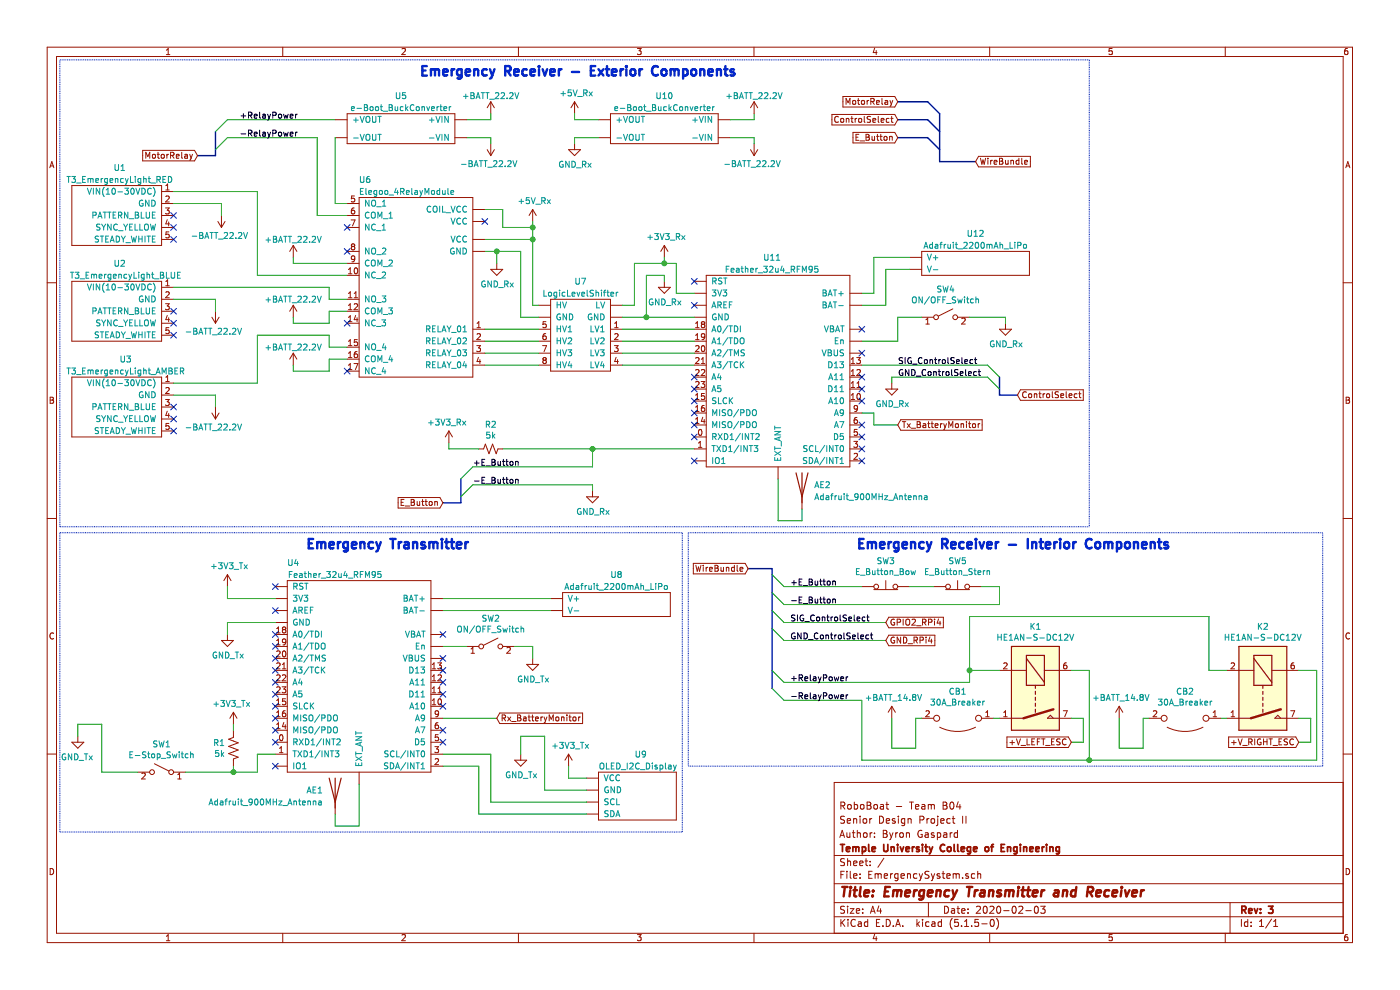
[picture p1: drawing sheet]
EESchema Schematic File Version 4
EELAYER 30 0
EELAYER END
$Descr A4 11693 8268
encoding utf-8
Sheet 1 1
Title "Emergency Transmitter and Receiver"
Date "2020-02-03"
Rev "3"
Comp "Temple University College of Engineering"
Comment1 "Author: Byron Gaspard"
Comment2 "Senior Design Project II"
Comment3 "RoboBoat - Team B04"
Comment4 ""
$EndDescr
$Comp
L AdafruitBoards:Feather_32u4_RFM95 U11
U 1 1
P 6450 3100
F 0 "U11" H 6450 4050 50  0000 C CNN
F 1 "Feather_32u4_RFM95" H 6450 3950 50  0000 C CNN
F 2 "" H 6050 4100 50  0001 C CNN
F 3 "" H 6050 4100 50  0001 C CNN
	1    6450 3100
	1    0    0    -1  
$EndComp
$Comp
L RoboBoat_Parts:Elegoo_4RelayModule U6
U 1 1
P 3450 2400
F 0 "U6" H 3050 3300 50  0000 C CNN
F 1 "Elegoo_4RelayModule" H 3400 3200 50  0000 C CNN
F 2 "" H 3600 3100 50  0001 C CNN
F 3 "" H 3600 3100 50  0001 C CNN
	1    3450 2400
	1    0    0    -1  
$EndComp
NoConn ~ 4050 1850
NoConn ~ 5800 2550
NoConn ~ 5800 2350
$Comp
L RoboBoat_Parts:T3_EmergencyLight_AMBER U3
U 1 1
P 1050 3400
F 0 "U3" H 1050 3800 50  0000 C CNN
F 1 "T3_EmergencyLight_AMBER" H 1050 3700 50  0000 C CNN
F 2 "" H 1650 3650 50  0001 C CNN
F 3 "" H 1650 3650 50  0001 C CNN
	1    1050 3400
	1    0    0    -1  
$EndComp
NoConn ~ 1450 1800
NoConn ~ 1450 1900
NoConn ~ 1450 2000
NoConn ~ 1450 2800
NoConn ~ 1450 3400
NoConn ~ 1450 3500
NoConn ~ 1450 3600
NoConn ~ 2900 2700
NoConn ~ 2900 2100
NoConn ~ 2900 3100
NoConn ~ 2900 1900
$Comp
L AdafruitBoards:Feather_32u4_RFM95 U4
U 1 1
P 2950 5650
F 0 "U4" H 2450 6600 50  0000 C CNN
F 1 "Feather_32u4_RFM95" H 2800 6500 50  0000 C CNN
F 2 "" H 2550 6650 50  0001 C CNN
F 3 "" H 2550 6650 50  0001 C CNN
	1    2950 5650
	1    0    0    -1  
$EndComp
$Comp
L RoboBoat_Parts:OLED_I2C_Display U9
U 1 1
P 5350 6550
F 0 "U9" H 5300 6800 50  0000 L CNN
F 1 "OLED_I2C_Display" H 5000 6700 50  0000 L CNN
F 2 "" H 5350 6550 50  0001 C CNN
F 3 "" H 5350 6550 50  0001 C CNN
	1    5350 6550
	1    0    0    -1  
$EndComp
$Comp
L Device:Antenna AE2
U 1 1
P 6700 4050
F 0 "AE2" H 6800 4050 50  0000 L CNN
F 1 "Adafruit_900MHz_Antenna" H 6800 3950 50  0000 L CNN
F 2 "" H 6700 4050 50  0001 C CNN
F 3 "https://www.adafruit.com/product/3340" H 6700 4050 50  0001 C CNN
	1    6700 4050
	1    0    0    -1  
$EndComp
Wire Wire Line
	6700 4250 6700 4350
Wire Wire Line
	6500 4350 6700 4350
$Comp
L RoboBoat_Parts:Adafruit_2200mAh_LiPo U8
U 1 1
P 5150 5050
F 0 "U8" H 5150 5300 50  0000 C CNN
F 1 "Adafruit_2200mAh_LiPo" H 5150 5200 50  0000 C CNN
F 2 "" H 4850 5100 50  0001 C CNN
F 3 "" H 4850 5100 50  0001 C CNN
	1    5150 5050
	1    0    0    -1  
$EndComp
$Comp
L RoboBoat_PowerSymbols:GND_Rx #PWR020
U 1 1
P 4800 1200
F 0 "#PWR020" H 4800 950 50  0001 C CNN
F 1 "GND_Rx" H 4805 1027 50  0000 C CNN
F 2 "" H 4800 1200 50  0001 C CNN
F 3 "" H 4800 1200 50  0001 C CNN
	1    4800 1200
	1    0    0    -1  
$EndComp
$Comp
L RoboBoat_Parts:e-Boot_BuckConverter U10
U 1 1
P 5550 1050
F 0 "U10" H 5550 1300 50  0000 C CNN
F 1 "e-Boot_BuckConverter" H 5550 1200 50  0000 C CNN
F 2 "" H 5450 1300 50  0001 C CNN
F 3 "" H 5450 1300 50  0001 C CNN
	1    5550 1050
	1    0    0    -1  
$EndComp
$Comp
L RoboBoat_PowerSymbols:+BATT_22.2V #PWR024
U 1 1
P 6300 950
F 0 "#PWR024" H 6300 800 50  0001 C CNN
F 1 "+BATT_22.2V" H 6300 1100 50  0000 C CNN
F 2 "" H 6300 950 50  0001 C CNN
F 3 "" H 6300 950 50  0001 C CNN
	1    6300 950 
	1    0    0    -1  
$EndComp
$Comp
L RoboBoat_PowerSymbols:-BATT_22.2V #PWR025
U 1 1
P 6300 1200
F 0 "#PWR025" H 6300 1050 50  0001 C CNN
F 1 "-BATT_22.2V" H 6315 1373 50  0000 C CNN
F 2 "" H 6300 1200 50  0001 C CNN
F 3 "" H 6300 1200 50  0001 C CNN
	1    6300 1200
	-1   0    0    1   
$EndComp
$Comp
L RoboBoat_PowerSymbols:+5V_Rx #PWR019
U 1 1
P 4800 950
F 0 "#PWR019" H 4800 800 50  0001 C CNN
F 1 "+5V_Rx" H 4815 1123 50  0000 C CNN
F 2 "" H 4800 950 50  0001 C CNN
F 3 "" H 4800 950 50  0001 C CNN
	1    4800 950 
	1    0    0    -1  
$EndComp
$Comp
L RoboBoat_PowerSymbols:+5V_Rx #PWR016
U 1 1
P 4450 1850
F 0 "#PWR016" H 4450 1700 50  0001 C CNN
F 1 "+5V_Rx" H 4465 2023 50  0000 C CNN
F 2 "" H 4450 1850 50  0001 C CNN
F 3 "" H 4450 1850 50  0001 C CNN
	1    4450 1850
	1    0    0    -1  
$EndComp
$Comp
L EmergencySystem-rescue:+3V3_Rx-RoboBoat_PowerSymbols #PWR022
U 1 1
P 5550 2150
F 0 "#PWR022" H 5550 2000 50  0001 C CNN
F 1 "+3V3_Rx" H 5565 2323 50  0000 C CNN
F 2 "" H 5550 2150 50  0001 C CNN
F 3 "" H 5550 2150 50  0001 C CNN
	1    5550 2150
	1    0    0    -1  
$EndComp
$Comp
L RoboBoat_PowerSymbols:GND_Rx #PWR023
U 1 1
P 5550 2350
F 0 "#PWR023" H 5550 2100 50  0001 C CNN
F 1 "GND_Rx" H 5555 2177 50  0000 C CNN
F 2 "" H 5550 2350 50  0001 C CNN
F 3 "" H 5550 2350 50  0001 C CNN
	1    5550 2350
	1    0    0    -1  
$EndComp
Wire Wire Line
	2300 5200 1900 5200
Wire Wire Line
	1900 5200 1900 5300
Wire Wire Line
	2300 5000 1900 5000
Wire Wire Line
	1900 4900 1900 5000
$Comp
L RoboBoat_PowerSymbols:+3V3_Tx #PWR05
U 1 1
P 1900 4900
F 0 "#PWR05" H 1900 4750 50  0001 C CNN
F 1 "+3V3_Tx" H 1915 5073 50  0000 C CNN
F 2 "" H 1900 4900 50  0001 C CNN
F 3 "" H 1900 4900 50  0001 C CNN
	1    1900 4900
	1    0    0    -1  
$EndComp
$Comp
L RoboBoat_PowerSymbols:GND_Tx #PWR06
U 1 1
P 1900 5300
F 0 "#PWR06" H 1900 5050 50  0001 C CNN
F 1 "GND_Tx" H 1905 5127 50  0000 C CNN
F 2 "" H 1900 5300 50  0001 C CNN
F 3 "" H 1900 5300 50  0001 C CNN
	1    1900 5300
	1    0    0    -1  
$EndComp
$Comp
L RoboBoat_PowerSymbols:GND_Tx #PWR015
U 1 1
P 4350 6300
F 0 "#PWR015" H 4350 6050 50  0001 C CNN
F 1 "GND_Tx" H 4355 6127 50  0000 C CNN
F 2 "" H 4350 6300 50  0001 C CNN
F 3 "" H 4350 6300 50  0001 C CNN
	1    4350 6300
	1    0    0    -1  
$EndComp
$Comp
L RoboBoat_PowerSymbols:+3V3_Tx #PWR018
U 1 1
P 4750 6400
F 0 "#PWR018" H 4750 6250 50  0001 C CNN
F 1 "+3V3_Tx" H 4765 6573 50  0000 C CNN
F 2 "" H 4750 6400 50  0001 C CNN
F 3 "" H 4750 6400 50  0001 C CNN
	1    4750 6400
	1    0    0    -1  
$EndComp
$Comp
L Switch:SW_SPST SW2
U 1 1
P 4100 5400
F 0 "SW2" H 4100 5635 50  0000 C CNN
F 1 "ON/OFF_Switch" H 4100 5544 50  0000 C CNN
F 2 "" H 4100 5400 50  0001 C CNN
F 3 "~" H 4100 5400 50  0001 C CNN
	1    4100 5400
	1    0    0    -1  
$EndComp
Wire Wire Line
	4600 5100 3700 5100
Text GLabel 4150 6000 2    50   Input ~ 0
Rx_BatteryMonitor
Wire Wire Line
	4000 6400 3700 6400
Wire Wire Line
	4100 6300 3700 6300
Wire Wire Line
	4150 6000 3700 6000
Wire Wire Line
	2900 1700 2800 1700
Wire Wire Line
	4900 6500 4750 6500
Wire Wire Line
	4750 6500 4750 6400
Wire Wire Line
	4000 6800 4900 6800
Wire Wire Line
	4000 6400 4000 6800
Wire Wire Line
	4100 6700 4900 6700
Wire Wire Line
	4100 6300 4100 6700
Wire Wire Line
	4350 6300 4350 6150
Wire Wire Line
	4350 6150 4550 6150
Wire Wire Line
	4550 6150 4550 6600
Wire Wire Line
	4550 6600 4900 6600
Text Notes 2550 4600 0    79   ~ 16
Emergency Transmitter
Text Notes 3500 650  0    79   ~ 16
Emergency Receiver - Exterior Components
NoConn ~ 2300 4900
NoConn ~ 2300 5100
NoConn ~ 2300 5300
NoConn ~ 2300 5400
NoConn ~ 2300 5500
NoConn ~ 2300 5600
NoConn ~ 2300 5700
NoConn ~ 2300 5800
NoConn ~ 2300 5900
NoConn ~ 2300 6000
NoConn ~ 2300 6100
NoConn ~ 2300 6200
NoConn ~ 2300 6400
NoConn ~ 3700 6200
NoConn ~ 3700 6100
NoConn ~ 3700 5900
NoConn ~ 3700 5300
NoConn ~ 3700 5500
NoConn ~ 5800 3150
NoConn ~ 5800 3250
NoConn ~ 5800 3350
NoConn ~ 5800 3450
NoConn ~ 5800 3550
NoConn ~ 5800 3650
NoConn ~ 5800 3850
NoConn ~ 7200 3850
NoConn ~ 7200 3750
NoConn ~ 7200 3650
NoConn ~ 7200 3550
NoConn ~ 7200 3350
NoConn ~ 7200 3250
NoConn ~ 7200 2750
Wire Wire Line
	6500 4000 6500 4350
$Comp
L Switch:SW_Push_Open SW5
U 1 1
P 8000 4900
F 0 "SW5" H 8000 5115 50  0000 C CNN
F 1 "E_Button_Stern" H 8000 5024 50  0000 C CNN
F 2 "" H 8000 5100 50  0001 C CNN
F 3 "~" H 8000 5100 50  0001 C CNN
	1    8000 4900
	-1   0    0    -1  
$EndComp
$Comp
L Switch:SW_Push_Open SW3
U 1 1
P 7400 4900
F 0 "SW3" H 7400 5115 50  0000 C CNN
F 1 "E_Button_Bow" H 7400 5024 50  0000 C CNN
F 2 "" H 7400 5100 50  0001 C CNN
F 3 "~" H 7400 5100 50  0001 C CNN
	1    7400 4900
	1    0    0    -1  
$EndComp
$Comp
L RoboBoat_PowerSymbols:GND_Rx #PWR021
U 1 1
P 4950 4100
F 0 "#PWR021" H 4950 3850 50  0001 C CNN
F 1 "GND_Rx" H 4955 3927 50  0000 C CNN
F 2 "" H 4950 4100 50  0001 C CNN
F 3 "" H 4950 4100 50  0001 C CNN
	1    4950 4100
	1    0    0    -1  
$EndComp
NoConn ~ 7200 3150
$Comp
L Switch:SW_SPST SW1
U 1 1
P 1350 6450
F 0 "SW1" H 1350 6685 50  0000 C CNN
F 1 "E-Stop_Switch" H 1350 6594 50  0000 C CNN
F 2 "" H 1350 6450 50  0001 C CNN
F 3 "~" H 1350 6450 50  0001 C CNN
	1    1350 6450
	-1   0    0    -1  
$EndComp
$Comp
L Device:R_US R1
U 1 1
P 1950 6250
F 0 "R1" H 2018 6296 50  0000 L CNN
F 1 "5k" H 2018 6205 50  0000 L CNN
F 2 "" V 1990 6240 50  0001 C CNN
F 3 "~" H 1950 6250 50  0001 C CNN
	1    1950 6250
	-1   0    0    -1  
$EndComp
Wire Wire Line
	2300 6300 2150 6300
Wire Wire Line
	2150 6450 1950 6450
Wire Wire Line
	2150 6300 2150 6450
Wire Wire Line
	1950 6100 1950 6050
Wire Wire Line
	1950 6400 1950 6450
Connection ~ 1950 6450
$Comp
L RoboBoat_PowerSymbols:+3V3_Tx #PWR07
U 1 1
P 1950 6050
F 0 "#PWR07" H 1950 5900 50  0001 C CNN
F 1 "+3V3_Tx" H 1965 6223 50  0000 C CNN
F 2 "" H 1950 6050 50  0001 C CNN
F 3 "" H 1950 6050 50  0001 C CNN
	1    1950 6050
	-1   0    0    -1  
$EndComp
$Comp
L RoboBoat_PowerSymbols:GND_Tx #PWR01
U 1 1
P 650 6150
F 0 "#PWR01" H 650 5900 50  0001 C CNN
F 1 "GND_Tx" H 655 5977 50  0000 C CNN
F 2 "" H 650 6150 50  0001 C CNN
F 3 "" H 650 6150 50  0001 C CNN
	1    650  6150
	-1   0    0    -1  
$EndComp
Wire Wire Line
	1150 6450 850  6450
Wire Wire Line
	1950 6450 1550 6450
Wire Wire Line
	850  6450 850  6050
Wire Wire Line
	850  6050 650  6050
Wire Wire Line
	650  6050 650  6150
Wire Wire Line
	3900 5400 3700 5400
Wire Wire Line
	3700 5000 4600 5000
$Comp
L RoboBoat_PowerSymbols:GND_Tx #PWR017
U 1 1
P 4450 5500
F 0 "#PWR017" H 4450 5250 50  0001 C CNN
F 1 "GND_Tx" H 4455 5327 50  0000 C CNN
F 2 "" H 4450 5500 50  0001 C CNN
F 3 "" H 4450 5500 50  0001 C CNN
	1    4450 5500
	1    0    0    -1  
$EndComp
Wire Wire Line
	4450 5500 4450 5400
Wire Wire Line
	4450 5400 4300 5400
$Comp
L RoboBoat_PowerSymbols:GND_Rx #PWR028
U 1 1
P 8400 2700
F 0 "#PWR028" H 8400 2450 50  0001 C CNN
F 1 "GND_Rx" H 8405 2527 50  0000 C CNN
F 2 "" H 8400 2700 50  0001 C CNN
F 3 "" H 8400 2700 50  0001 C CNN
	1    8400 2700
	1    0    0    -1  
$EndComp
NoConn ~ 3700 5600
NoConn ~ 3700 5700
NoConn ~ 3700 5800
Wire Notes Line
	500  4400 500  500 
Wire Notes Line
	9100 500  9100 4400
NoConn ~ 7200 2950
$Comp
L RoboBoat_Parts:LogicLevelShifter U7
U 1 1
P 4850 2800
F 0 "U7" H 4850 3250 50  0000 C CNN
F 1 "LogicLevelShifter" H 4850 3150 50  0000 C CNN
F 2 "" H 4600 3250 50  0001 C CNN
F 3 "" H 4600 3250 50  0001 C CNN
	1    4850 2800
	1    0    0    -1  
$EndComp
Wire Wire Line
	5200 2650 5400 2650
Wire Wire Line
	5400 2650 5400 2300
Wire Wire Line
	5400 2300 5550 2300
Wire Wire Line
	5550 2300 5550 2350
Wire Wire Line
	5200 2550 5300 2550
Wire Wire Line
	5300 2550 5300 2200
Wire Wire Line
	5300 2200 5550 2200
Wire Wire Line
	5650 2200 5650 2450
Connection ~ 5550 2200
Wire Wire Line
	5550 2200 5650 2200
Wire Wire Line
	5650 2450 5800 2450
Wire Wire Line
	5800 2650 5400 2650
Connection ~ 5400 2650
Wire Wire Line
	5200 2750 5800 2750
Wire Wire Line
	5200 2850 5800 2850
Wire Wire Line
	5200 2950 5800 2950
Wire Wire Line
	5200 3050 5800 3050
$Comp
L RoboBoat_PowerSymbols:GND_Rx #PWR014
U 1 1
P 4150 2200
F 0 "#PWR014" H 4150 1950 50  0001 C CNN
F 1 "GND_Rx" H 4155 2027 50  0000 C CNN
F 2 "" H 4150 2200 50  0001 C CNN
F 3 "" H 4150 2200 50  0001 C CNN
	1    4150 2200
	1    0    0    -1  
$EndComp
Wire Wire Line
	4050 2100 4150 2100
Wire Wire Line
	4150 2200 4150 2100
Wire Wire Line
	4500 2650 4350 2650
Wire Wire Line
	4350 2650 4350 2100
Wire Wire Line
	4350 2100 4150 2100
Connection ~ 4150 2100
Wire Wire Line
	4500 2550 4450 2550
Wire Wire Line
	4450 2550 4450 2000
Wire Wire Line
	4050 2000 4450 2000
Connection ~ 4450 2000
Wire Wire Line
	4450 2000 4450 1900
Wire Wire Line
	4050 1750 4200 1750
Wire Wire Line
	4200 1750 4200 1900
Wire Wire Line
	4200 1900 4450 1900
Wire Wire Line
	4500 2750 4050 2750
Wire Wire Line
	4050 2850 4500 2850
Wire Wire Line
	4500 2950 4050 2950
Wire Wire Line
	4050 3050 4500 3050
Wire Wire Line
	7600 4900 7800 4900
Wire Wire Line
	4950 4050 4950 4100
Wire Wire Line
	3750 3750 3750 3700
$Comp
L Device:R_Small_US R2
U 1 1
P 4100 3750
F 0 "R2" V 3895 3750 50  0000 C CNN
F 1 "5k" V 3986 3750 50  0000 C CNN
F 2 "" H 4100 3750 50  0001 C CNN
F 3 "~" H 4100 3750 50  0001 C CNN
	1    4100 3750
	0    1    1    0   
$EndComp
$Comp
L EmergencySystem-rescue:+3V3_Rx-RoboBoat_PowerSymbols #PWR011
U 1 1
P 3750 3700
F 0 "#PWR011" H 3750 3550 50  0001 C CNN
F 1 "+3V3_Rx" H 3765 3873 50  0000 C CNN
F 2 "" H 3750 3700 50  0001 C CNN
F 3 "" H 3750 3700 50  0001 C CNN
	1    3750 3700
	-1   0    0    -1  
$EndComp
$Comp
L Switch:SW_SPST SW4
U 1 1
P 7900 2650
F 0 "SW4" H 7900 2885 50  0000 C CNN
F 1 "ON/OFF_Switch" H 7900 2794 50  0000 C CNN
F 2 "" H 7900 2650 50  0001 C CNN
F 3 "~" H 7900 2650 50  0001 C CNN
	1    7900 2650
	1    0    0    -1  
$EndComp
Wire Wire Line
	7300 2450 7200 2450
Wire Wire Line
	7400 2550 7200 2550
$Comp
L RoboBoat_Parts:Adafruit_2200mAh_LiPo U12
U 1 1
P 8150 2200
F 0 "U12" H 8150 2450 50  0000 C CNN
F 1 "Adafruit_2200mAh_LiPo" H 8150 2350 50  0000 C CNN
F 2 "" H 7850 2250 50  0001 C CNN
F 3 "" H 7850 2250 50  0001 C CNN
	1    8150 2200
	1    0    0    -1  
$EndComp
Wire Wire Line
	7600 2250 7400 2250
Wire Wire Line
	7300 2150 7600 2150
Wire Wire Line
	2650 1800 2900 1800
Wire Wire Line
	5000 1000 4800 1000
Wire Wire Line
	4800 1150 5000 1150
Wire Wire Line
	6300 1000 6100 1000
Wire Wire Line
	6100 1150 6300 1150
$Comp
L RoboBoat_PowerSymbols:-BATT_22.2V #PWR013
U 1 1
P 4100 1200
F 0 "#PWR013" H 4100 1050 50  0001 C CNN
F 1 "-BATT_22.2V" H 4115 1373 50  0000 C CNN
F 2 "" H 4100 1200 50  0001 C CNN
F 3 "" H 4100 1200 50  0001 C CNN
	1    4100 1200
	-1   0    0    1   
$EndComp
$Comp
L RoboBoat_PowerSymbols:+BATT_22.2V #PWR012
U 1 1
P 4100 950
F 0 "#PWR012" H 4100 800 50  0001 C CNN
F 1 "+BATT_22.2V" H 4100 1100 50  0000 C CNN
F 2 "" H 4100 950 50  0001 C CNN
F 3 "" H 4100 950 50  0001 C CNN
	1    4100 950 
	1    0    0    -1  
$EndComp
Wire Wire Line
	3900 1150 4100 1150
Wire Wire Line
	4100 1000 3900 1000
$Comp
L RoboBoat_Parts:e-Boot_BuckConverter U5
U 1 1
P 3350 1050
F 0 "U5" H 3350 1300 50  0000 C CNN
F 1 "e-Boot_BuckConverter" H 3350 1200 50  0000 C CNN
F 2 "" H 3250 1300 50  0001 C CNN
F 3 "" H 3250 1300 50  0001 C CNN
	1    3350 1050
	1    0    0    -1  
$EndComp
Text Label 2000 1000 0    50   ~ 0
+RelayPower
Wire Wire Line
	1900 1150 2650 1150
Wire Wire Line
	1900 1000 2800 1000
Text Label 2000 1150 0    50   ~ 0
-RelayPower
Entry Wire Line
	1900 1000 1800 1100
Entry Wire Line
	1900 1150 1800 1250
Text GLabel 1650 1300 0    50   Input ~ 0
MotorRelay
Wire Wire Line
	3750 3750 4000 3750
Text Label 3950 3900 0    50   ~ 0
+E_Button
Text Label 3950 4050 0    50   ~ 0
-E_Button
Entry Wire Line
	3950 3900 3850 4000
Entry Wire Line
	3950 4050 3850 4150
Wire Wire Line
	4950 3900 4950 3750
$Comp
L RoboBoat_PowerSymbols:+BATT_22.2V #PWR08
U 1 1
P 2450 2150
F 0 "#PWR08" H 2450 2000 50  0001 C CNN
F 1 "+BATT_22.2V" H 2450 2300 50  0000 C CNN
F 2 "" H 2450 2150 50  0001 C CNN
F 3 "" H 2450 2150 50  0001 C CNN
	1    2450 2150
	1    0    0    -1  
$EndComp
Wire Wire Line
	2450 2200 2900 2200
$Comp
L RoboBoat_PowerSymbols:+BATT_22.2V #PWR09
U 1 1
P 2450 2650
F 0 "#PWR09" H 2450 2500 50  0001 C CNN
F 1 "+BATT_22.2V" H 2450 2800 50  0000 C CNN
F 2 "" H 2450 2650 50  0001 C CNN
F 3 "" H 2450 2650 50  0001 C CNN
	1    2450 2650
	1    0    0    -1  
$EndComp
Wire Wire Line
	2900 2500 2750 2500
Wire Wire Line
	2900 2600 2750 2600
Wire Wire Line
	2750 2600 2750 2700
Wire Wire Line
	2750 2700 2450 2700
Wire Wire Line
	2750 2500 2750 2400
$Comp
L RoboBoat_PowerSymbols:+BATT_22.2V #PWR010
U 1 1
P 2450 3050
F 0 "#PWR010" H 2450 2900 50  0001 C CNN
F 1 "+BATT_22.2V" H 2450 3200 50  0000 C CNN
F 2 "" H 2450 3050 50  0001 C CNN
F 3 "" H 2450 3050 50  0001 C CNN
	1    2450 3050
	1    0    0    -1  
$EndComp
Wire Wire Line
	2900 2900 2750 2900
Wire Wire Line
	2900 3000 2750 3000
Wire Wire Line
	2750 3000 2750 3100
Wire Wire Line
	2750 3100 2450 3100
Wire Wire Line
	2750 2900 2750 2800
Wire Wire Line
	2450 2150 2450 2200
Wire Wire Line
	2450 2650 2450 2700
Wire Wire Line
	2450 3050 2450 3100
$Comp
L RoboBoat_PowerSymbols:-BATT_22.2V #PWR03
U 1 1
P 1800 3400
F 0 "#PWR03" H 1800 3250 50  0001 C CNN
F 1 "-BATT_22.2V" H 1815 3573 50  0000 C CNN
F 2 "" H 1800 3400 50  0001 C CNN
F 3 "" H 1800 3400 50  0001 C CNN
	1    1800 3400
	-1   0    0    1   
$EndComp
Wire Wire Line
	1800 3300 1450 3300
Wire Wire Line
	1800 3400 1800 3300
$Comp
L RoboBoat_PowerSymbols:-BATT_22.2V #PWR04
U 1 1
P 1850 1800
F 0 "#PWR04" H 1850 1650 50  0001 C CNN
F 1 "-BATT_22.2V" H 1865 1973 50  0000 C CNN
F 2 "" H 1850 1800 50  0001 C CNN
F 3 "" H 1850 1800 50  0001 C CNN
	1    1850 1800
	-1   0    0    1   
$EndComp
Wire Wire Line
	1850 1800 1850 1700
Wire Wire Line
	2150 2300 2900 2300
Wire Wire Line
	1800 2600 1800 2500
Wire Wire Line
	1800 2500 1450 2500
$Comp
L RoboBoat_PowerSymbols:-BATT_22.2V #PWR02
U 1 1
P 1800 2600
F 0 "#PWR02" H 1800 2450 50  0001 C CNN
F 1 "-BATT_22.2V" H 1815 2773 50  0000 C CNN
F 2 "" H 1800 2600 50  0001 C CNN
F 3 "" H 1800 2600 50  0001 C CNN
	1    1800 2600
	-1   0    0    1   
$EndComp
NoConn ~ 1450 2700
NoConn ~ 1450 2600
$Comp
L RoboBoat_Parts:T3_EmergencyLight_BLUE U2
U 1 1
P 1000 2600
F 0 "U2" H 1000 3000 50  0000 C CNN
F 1 "T3_EmergencyLight_BLUE" H 1050 2900 50  0000 C CNN
F 2 "" H 1600 2850 50  0001 C CNN
F 3 "" H 1600 2850 50  0001 C CNN
	1    1000 2600
	1    0    0    -1  
$EndComp
$Comp
L RoboBoat_Parts:T3_EmergencyLight_RED U1
U 1 1
P 1000 1800
F 0 "U1" H 1000 2200 50  0000 C CNN
F 1 "T3_EmergencyLight_RED" H 1000 2100 50  0000 C CNN
F 2 "" H 1600 2050 50  0001 C CNN
F 3 "" H 1600 2050 50  0001 C CNN
	1    1000 1800
	1    0    0    -1  
$EndComp
Wire Wire Line
	2150 1600 1450 1600
Wire Wire Line
	1450 1700 1850 1700
Wire Wire Line
	2150 2800 2150 3200
Wire Wire Line
	2150 3200 1450 3200
Wire Wire Line
	2150 2800 2750 2800
Wire Wire Line
	2150 1600 2150 2300
Wire Wire Line
	1450 2400 2750 2400
Wire Wire Line
	2650 1150 2650 1800
Wire Wire Line
	2800 1150 2800 1700
Wire Wire Line
	8100 2650 8400 2650
Wire Wire Line
	4800 950  4800 1000
Wire Wire Line
	4800 1150 4800 1200
Wire Wire Line
	4450 1900 4450 1850
Connection ~ 4450 1900
Wire Wire Line
	6300 950  6300 1000
Wire Wire Line
	6300 1150 6300 1200
Wire Wire Line
	4100 950  4100 1000
Wire Wire Line
	4100 1200 4100 1150
Wire Wire Line
	5550 2150 5550 2200
Wire Wire Line
	8400 2700 8400 2650
Wire Wire Line
	7300 2150 7300 2450
Wire Wire Line
	7400 2250 7400 2550
Wire Wire Line
	7500 2850 7200 2850
Wire Wire Line
	7700 2650 7500 2650
Wire Wire Line
	7500 2650 7500 2850
$Comp
L RoboBoat_PowerSymbols:GND_Rx #PWR026
U 1 1
P 7450 3200
F 0 "#PWR026" H 7450 2950 50  0001 C CNN
F 1 "GND_Rx" H 7455 3027 50  0000 C CNN
F 2 "" H 7450 3200 50  0001 C CNN
F 3 "" H 7450 3200 50  0001 C CNN
	1    7450 3200
	1    0    0    -1  
$EndComp
Wire Wire Line
	7200 3450 7300 3450
Wire Wire Line
	7300 3450 7300 3550
Wire Wire Line
	7300 3550 7500 3550
Wire Wire Line
	7450 3200 7450 3150
Wire Wire Line
	7200 3050 8250 3050
Wire Wire Line
	7450 3150 8250 3150
Text Label 7500 3150 0    50   ~ 0
GND_ControlSelect
Text Label 7500 3050 0    50   ~ 0
SIG_ControlSelect
Wire Bus Line
	3850 4200 3700 4200
Wire Bus Line
	1650 1300 1800 1300
Entry Wire Line
	8350 3150 8250 3050
Entry Wire Line
	8350 3250 8250 3150
Wire Bus Line
	8350 3300 8500 3300
Text GLabel 3700 4200 0    50   Input ~ 0
E_Button
Text GLabel 7500 3550 2    50   Input ~ 0
Tx_BatteryMonitor
Text GLabel 8500 3300 2    50   Input ~ 0
ControlSelect
Text GLabel 7500 1000 0    50   Input ~ 0
ControlSelect
Text GLabel 7500 1150 0    50   Input ~ 0
E_Button
Text GLabel 7500 850  0    50   Input ~ 0
MotorRelay
Wire Bus Line
	7500 850  7750 850 
Wire Bus Line
	7500 1000 7750 1000
Wire Bus Line
	7500 1150 7750 1150
Entry Bus Bus
	7750 1150 7850 1250
Entry Bus Bus
	7750 1000 7850 1100
Entry Bus Bus
	7750 850  7850 950 
Wire Bus Line
	7850 1350 8150 1350
Text GLabel 6250 4750 0    50   Input ~ 0
WireBundle
Text GLabel 8150 1350 2    50   Input ~ 0
WireBundle
Wire Bus Line
	6250 4750 6450 4750
Entry Wire Line
	6450 5100 6550 5200
Entry Wire Line
	6450 5250 6550 5350
Text Label 6600 5350 0    50   ~ 0
GND_ControlSelect
Text Label 6600 5200 0    50   ~ 0
SIG_ControlSelect
Text Label 6600 4900 0    50   ~ 0
+E_Button
Text Label 6600 5050 0    50   ~ 0
-E_Button
Entry Wire Line
	6450 4800 6550 4900
Entry Wire Line
	6450 4950 6550 5050
Wire Wire Line
	8350 4900 8200 4900
Text GLabel 7400 5350 2    50   Input ~ 0
GND_RPi4
Text GLabel 7400 5200 2    50   Input ~ 0
GPIO2_RPi4
Text Label 6600 5700 0    50   ~ 0
+RelayPower
Text Label 6600 5850 0    50   ~ 0
-RelayPower
Entry Wire Line
	6450 5600 6550 5700
Entry Wire Line
	6450 5750 6550 5850
Wire Wire Line
	6550 5050 8350 5050
Wire Wire Line
	7200 4900 6550 4900
Wire Wire Line
	8350 4900 8350 5050
Wire Wire Line
	7400 5200 6550 5200
Wire Wire Line
	6550 5350 7400 5350
Text GLabel 10850 6200 0    50   Input ~ 0
+V_RIGHT_ESC
Wire Wire Line
	10950 6200 10850 6200
Wire Wire Line
	9050 6200 8950 6200
Wire Wire Line
	9050 6000 9050 6200
Wire Wire Line
	8950 6000 9050 6000
Text GLabel 8950 6200 0    50   Input ~ 0
+V_LEFT_ESC
$Comp
L Relay:DIPxx-1Axx-12x K1
U 1 1
P 8650 5800
F 0 "K1" V 8083 5800 50  0000 C CNN
F 1 "HE1AN-S-DC12V" V 8174 5800 50  0000 C CNN
F 2 "Relay_THT:Relay_StandexMeder_DIP_LowProfile" H 9000 5750 50  0001 L CNN
F 3 "https://media.digikey.com/pdf/Data%20Sheets/Panasonic%20Electric%20Works%20PDFs/HE%20Relays%20TV-10,15.pdf" H 8650 5800 50  0001 C CNN
	1    8650 5800
	0    1    1    0   
$EndComp
$Comp
L RoboBoat_PowerSymbols:+BATT_14.8V #PWR027
U 1 1
P 7450 6000
F 0 "#PWR027" H 7450 5850 50  0001 C CNN
F 1 "+BATT_14.8V" H 7465 6173 50  0000 C CNN
F 2 "" H 7450 6000 50  0001 C CNN
F 3 "" H 7450 6000 50  0001 C CNN
	1    7450 6000
	1    0    0    -1  
$EndComp
Wire Wire Line
	7200 6350 7200 5850
Text Notes 7150 4600 0    79   ~ 16
Emergency Receiver - Interior Components
Wire Notes Line
	5750 4450 5750 6400
$Comp
L Device:Antenna AE1
U 1 1
P 2800 6600
F 0 "AE1" H 2900 6600 50  0000 L CNN
F 1 "Adafruit_900MHz_Antenna" H 2900 6500 50  0000 L CNN
F 2 "" H 2800 6600 50  0001 C CNN
F 3 "https://www.adafruit.com/product/3340" H 2800 6600 50  0001 C CNN
	1    2800 6600
	-1   0    0    -1  
$EndComp
Wire Wire Line
	2800 6800 2800 6900
Wire Wire Line
	3000 6550 3000 6900
Wire Wire Line
	2800 6900 3000 6900
Connection ~ 4950 3750
Wire Wire Line
	4950 3750 5800 3750
Wire Wire Line
	4200 3750 4950 3750
Wire Wire Line
	3950 3900 4950 3900
Wire Wire Line
	3950 4050 4950 4050
Wire Notes Line
	500  4450 500  6950
Wire Notes Line
	500  6950 5700 6950
Wire Notes Line
	5700 6950 5700 4450
Wire Notes Line
	500  4450 5700 4450
Wire Notes Line
	500  500  9100 500 
Wire Notes Line
	500  4400 9100 4400
$Comp
L Device:CircuitBreaker_1P_US CB1
U 1 1
P 8000 6000
F 0 "CB1" V 7775 6000 50  0000 C CNN
F 1 "30A_Breaker" V 7866 6000 50  0000 C CNN
F 2 "" H 8000 6000 50  0001 C CNN
F 3 "~" H 8000 6000 50  0001 C CNN
	1    8000 6000
	0    1    1    0   
$EndComp
Wire Wire Line
	7700 6000 7650 6000
Wire Wire Line
	7650 6000 7650 6250
Wire Wire Line
	7450 6000 7450 6250
Wire Wire Line
	7450 6250 7650 6250
Wire Wire Line
	8350 6000 8300 6000
Wire Wire Line
	10100 5150 10100 5600
$Comp
L Relay:DIPxx-1Axx-12x K2
U 1 1
P 10550 5800
F 0 "K2" V 9983 5800 50  0000 C CNN
F 1 "HE1AN-S-DC12V" V 10074 5800 50  0000 C CNN
F 2 "Relay_THT:Relay_StandexMeder_DIP_LowProfile" H 10900 5750 50  0001 L CNN
F 3 "https://media.digikey.com/pdf/Data%20Sheets/Panasonic%20Electric%20Works%20PDFs/HE%20Relays%20TV-10,15.pdf" H 10550 5800 50  0001 C CNN
	1    10550 5800
	0    1    1    0   
$EndComp
Wire Wire Line
	10850 6000 10950 6000
Wire Wire Line
	10950 6000 10950 6200
Wire Wire Line
	10250 5600 10100 5600
Wire Wire Line
	7200 5850 6550 5850
$Comp
L RoboBoat_PowerSymbols:+BATT_14.8V #PWR029
U 1 1
P 9350 6000
F 0 "#PWR029" H 9350 5850 50  0001 C CNN
F 1 "+BATT_14.8V" H 9365 6173 50  0000 C CNN
F 2 "" H 9350 6000 50  0001 C CNN
F 3 "" H 9350 6000 50  0001 C CNN
	1    9350 6000
	1    0    0    -1  
$EndComp
$Comp
L Device:CircuitBreaker_1P_US CB2
U 1 1
P 9900 6000
F 0 "CB2" V 9675 6000 50  0000 C CNN
F 1 "30A_Breaker" V 9766 6000 50  0000 C CNN
F 2 "" H 9900 6000 50  0001 C CNN
F 3 "~" H 9900 6000 50  0001 C CNN
	1    9900 6000
	0    1    1    0   
$EndComp
Wire Wire Line
	9600 6000 9550 6000
Wire Wire Line
	9550 6000 9550 6250
Wire Wire Line
	9350 6000 9350 6250
Wire Wire Line
	9350 6250 9550 6250
Wire Wire Line
	10250 6000 10200 6000
Wire Wire Line
	7200 6350 9100 6350
Wire Wire Line
	9100 5600 9100 6350
Wire Wire Line
	8950 5600 9100 5600
Connection ~ 9100 6350
Wire Wire Line
	10850 5600 11000 5600
Wire Wire Line
	11000 5600 11000 6350
Wire Wire Line
	9100 6350 11000 6350
Wire Wire Line
	10100 5150 8100 5150
Wire Wire Line
	8100 5150 8100 5600
Connection ~ 8100 5600
Wire Wire Line
	8100 5600 8350 5600
Wire Wire Line
	8100 5600 8100 5700
Wire Wire Line
	6550 5700 8100 5700
Wire Notes Line
	11050 6400 11050 4450
Wire Notes Line
	11050 4450 5750 4450
Wire Notes Line
	5750 6400 11050 6400
Wire Bus Line
	8350 3150 8350 3300
Wire Bus Line
	3850 4000 3850 4200
Wire Bus Line
	1800 1100 1800 1300
Wire Bus Line
	7850 950  7850 1350
Wire Bus Line
	6450 4750 6450 5750
$EndSCHEMATC
